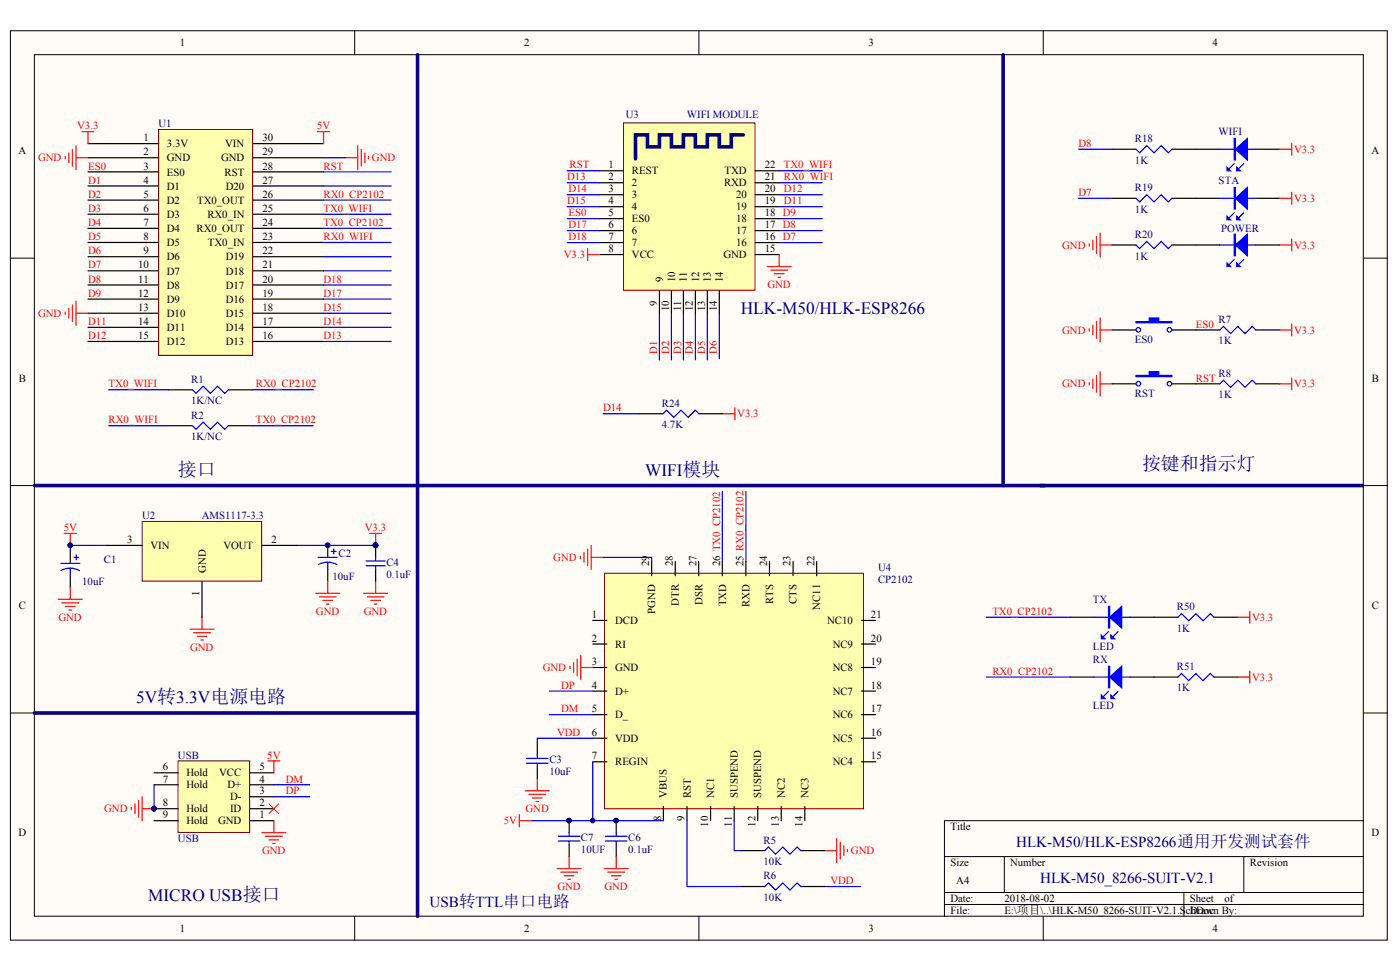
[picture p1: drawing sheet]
# Altium schematic sheet HLK-M20_8266-SUIT-V2.1.SchDoc
size A4

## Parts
C1  10uF  [0805S]
C2  10uF  [0805S]
C3  10uF  [0603L]
C4  0.1uF  [0603L]
C6  0.1uF  [0603L]
C7  10UF  [0603L]
ES0  SW-PB  [小按键]  (value not drawn)
POWER  LED  [0603LED]  (value not drawn)
R1  1K/NC  [0603L]
R2  1K/NC  [0603L]
R5  10K  [0603L]
R6  10K  [0603L]
R7  1K  [0603L]
R8  1K  [0603L]
R18  1K  [0603L]
R19  1K  [0603L]
R20  1K  [0603L]
R24  4.7K  [0603L]
R50  1K  [0603L]
R51  1K  [0603L]
RST  SW-PB  [小按键]  (value not drawn)
RX  LED  [0603LED]
STA  LED3  [0603LED]  (value not drawn)
TX  LED  [0603LED]
U1  (no value)  [转接板]
U2  AMS1117-3.3  [AMS1117]
U3  WIFI MODULE  [MOD1]
U4  CP2102  [cp2102]
USB  USB  [usb]
WIFI  LED2  [0603LED]  (value not drawn)

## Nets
5V: C1.1 C6.2 C7.2 U1.30(VIN) U2.3(VIN) U4.7(REGIN) U4.8(VBUS) USB.5(VCC)
GND: C1.2 C2.2 C3.1 C4.1 C6.1 C7.1 ES0.2 R5.2 R20.2 RST.2 U1.2(GND) U1.13(D10) U1.29(GND) U2.1(GND) U3.15(GND) U4.3(GND) U4.29(PGND) USB.1(GND) USB.7(Hold) USB.8(Hold)
V3.3: C2.1 C4.2 POWER.1 R7.2 R8.2 R24.2 R50.2 R51.2 STA.1 U1.1(3.3V) U2.2(VOUT) U3.8(VCC) WIFI.1
D1: U1.4(D1) U3.9
D2: U1.5(D2) U3.10
D3: U1.6(D3) U3.11
D4: U1.7(D4) U3.12
D5: U1.8(D5) U3.13
D6: U1.9(D6) U3.14
D7: R19.2 U1.10(D7) U3.16
D8: R18.2 U1.11(D8) U3.17
D9: U1.12(D9) U3.18
D11: U1.14(D11) U3.19
D12: U1.15(D12) U3.20
D13: U1.16(D13) U3.2
D14: R24.1 U1.17(D14) U3.3
D15: U1.18(D15) U3.4
D17: U1.19(D16) U3.6
D18: U1.20(D17) U3.7
DM: U4.5(D_) USB.4(D+)
DP: U4.4(D+) USB.3(D-)
ES0: ES0.1 R7.1 U1.3(ES0) U3.5(ES0)
RST: R8.1 RST.1 U1.28(RST) U3.1(REST)
RX0_CP2102: R1.1 RX.2 U1.26(TX0_OUT) U4.25(RXD)
RX0_WIFI: R2.2 U1.23(TX0_IN) U3.21(RXD)
TX0_CP2102: R2.1 TX.2 U1.24(RX0_OUT) U4.26(TXD)
TX0_WIFI: R1.2 U1.25(RX0_IN) U3.22(TXD)
VDD: C3.2 R6.2 U4.6(VDD)
NetPOWER_2: POWER.2 R20.1
NetR5_1: R5.1 U4.11(SUSPEND)
NetR6_1: R6.1 U4.9(RST)
NetR18_1: R18.1 WIFI.2
NetR19_1: R19.1 STA.2
NetR50_1: R50.1 TX.1
NetR51_1: R51.1 RX.1

Not connected (* = marked no-connect by the designer): U1 21(D18) 22(D19) 27(D20); U4 1(DCD) 2(RI) 10(NC1) 12(SUSPEND) 13(NC2) 14(NC3) 15(NC4) 16(NC5) 17(NC6) 18(NC7) 19(NC8) 20(NC9) 21(NC10) 22(NC11) 23(CTS) 24(RTS) 27(DSR) 28(DTR); USB 2(ID)* 6(Hold) 9(Hold)

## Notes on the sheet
- (near U3) HLK-M50/HLK-ESP8266
- (near R2) 接口
- (near R24) WIFI模块
- 按键和指示灯
- 5V转3.3V电源电路
- HLK-M50/HLK-ESP8266通用开发测试套件
- MICRO USB接口
- HLK-M50_8266-SUIT-V2.1
- USB转TTL串口电路
